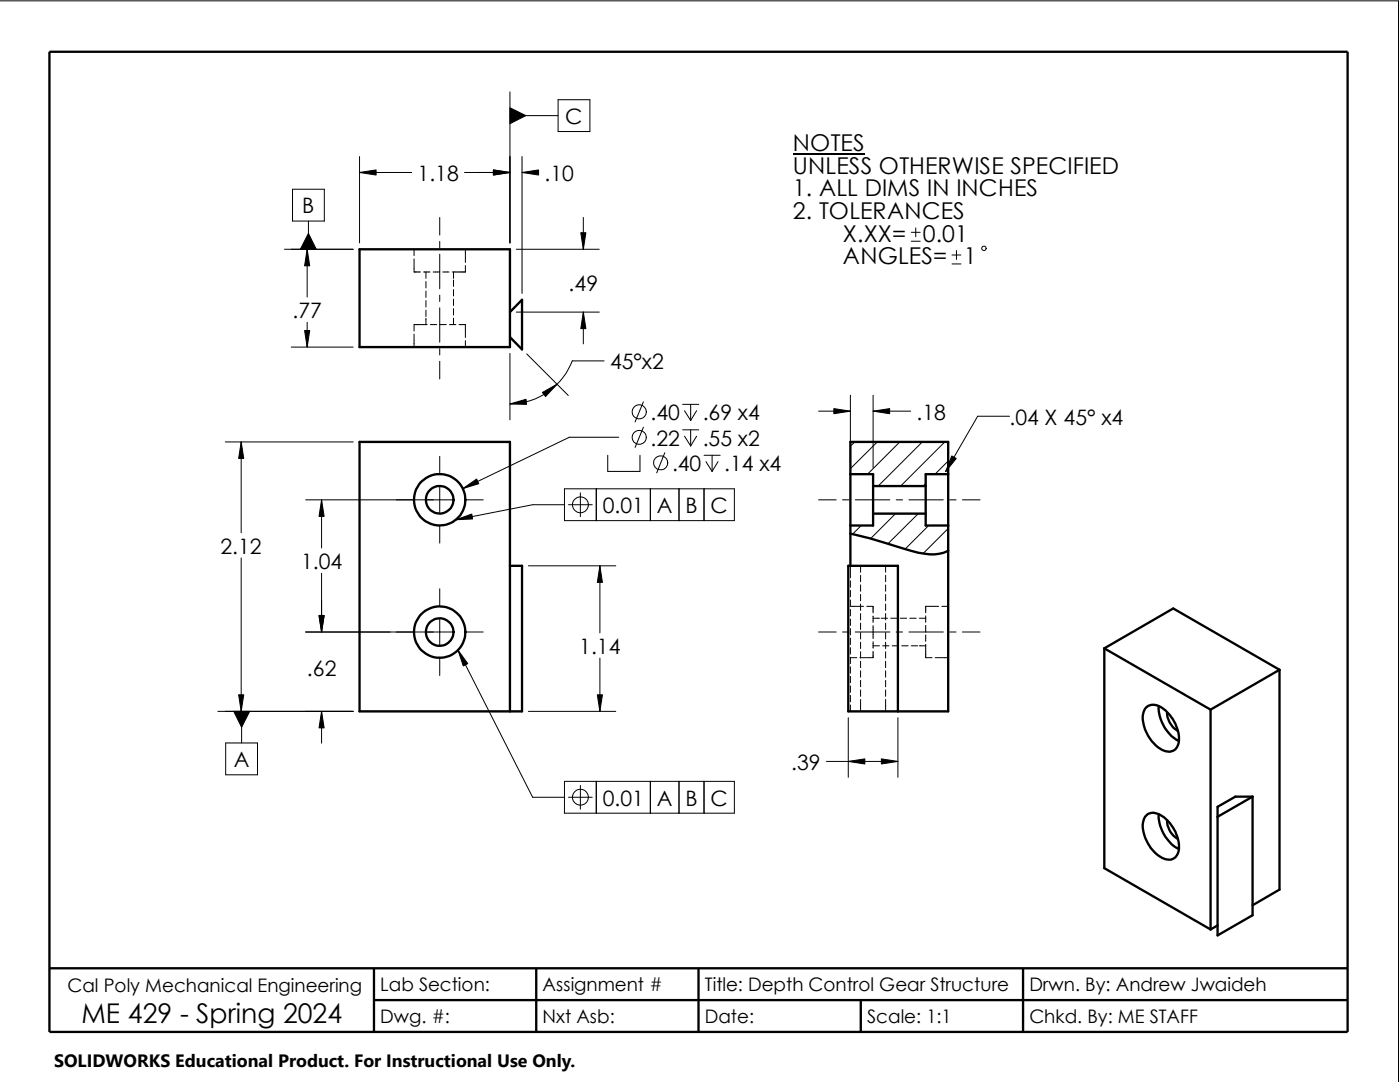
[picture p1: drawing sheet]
<svg xmlns="http://www.w3.org/2000/svg" width="279mm" height="216mm" viewBox="0 0 279 216" stroke-linecap="round" stroke-linejoin="round" font-family="sans-serif">
<g fill="none" stroke="#000" stroke-width=".2">
<path d="M-.1 .2h279.2v215.7M101.8 18.3v30.2M111.4 19.9h6.3v6.3h-6.3zM58.4 37.8h6.3v6.3h-6.3zM71.8 34.4h10.4M71.8 31.2v17.3M92.7 34.4h9.1M101.8 23.1h9.6M104.2 31.2v27.3M104.2 34.4h3.3M56.8 49.7h13.7M61.3 49.7v9.6"/>
<path d="M61.6 44.1v5.6M82.6 53v1.3h1.3M82.6 49.7v1.3M82.6 51.6v1.3M84.5 54.3h1.3M85 54.3v1.2M85 56.2v1.2M85 58.1v1.3M85 60v1.3M86.4 54.3h1.3M87.8 43.4v3.5M87.8 48.2v1.2"/>
<path d="M87.8 50.7v6.9M87.8 58.9v1.3M88.3 54.3h1.3M90.3 54.3h1.2M90.5 54.3v1.2M90.5 55.9v1.2M90.5 57.8v1.3M90.5 59.7v1.3M92.9 53v1.3h-1.3M92.9 49.7v1.3M92.9 51.1v1.3M103 49.7h16.6"/>
<path d="M104.2 59.8l-2.4 2.5M116.4 43.4v6.3M181.9 48.1h1.7M181.9 46.4h1.7M182.8 45.5v1.7M190 52.7h1.8M190 50.9h1.8M190.9 50v1.8M58.1 69.3h12.4M61.3 64.3v5M82.6 66.7v2.6M83.9 64.8h-1.3v1.2"/>
<path d="M84 64.8h1.3M85 61.9v1.3M85 63.5v1.3M85.9 64.8h1.3M87.8 61.4v6.9M87.8 69.6v1.2M87.8 72.1v3.5M87.8 64.8h1.3M89.7 64.8h1.3M90.5 61.6v1.3M90.5 63.5v1.3M91.6 64.8h1.3v2.6"/>
<path d="M92.9 68v1.3M101.8 70.5v13.3M103 62.3h16.6M105.1 70.6l8.3 8.3M116.4 62.3v6.3M120.6 72h-6.4a13.5 13.5 0 0 1-12.4 8.6M169.7 78.9v13.4M174.2 78.9v14.4M45 88.2h25.5M48.1 88.2v18.1M61 99.7h29.3M64.2 99.7v9.6"/>
<path d="M87.8 91.1v3.6M87.8 97.2v5.1M92.8 99.7h3.6M112.6 97.5h34v6.4h-34zM115.8 98.3v4.8M119 97.5v6.4M121.3 90.8v3.3h6.4v-3.3M123.5 87.2h-9.9l-21.2 10.3M128.4 80.2l-1.7 4M128.4 85.3l-1.7 4M129.8 97.5v6.4M132.7 90.3l-1.6 4.1"/>
<path d="M135.5 97.5v6.4M136.2 80.7h3.2M136.2 85.8h3.2M136.6 82l1.2 1.9M136.6 87l1.2 2M137.8 80.7v3.2M137.8 85.8v3.2M139 82l-1.2 1.9M139 87l-1.2 2M140.5 97.5v6.4M140.5 90.8h3.2M140.9 92.1l1.2 2"/>
<path d="M142.1 90.8v3.3M143.3 92.1l-1.2 2M163.4 99.7h3.5M163.4 82h6.3M168.1 99.7h1.3M170.6 88.2l-.9 .8M170.7 99.7h6.9M174.2 82h7.5M175.1 88.2l-5.4 5.3M178.9 99.7h1.2M179.6 88.2l-6.5 6.4M181.4 99.7h6.9"/>
<path d="M184.1 88.2l-8.8 8.8M184.7 96.5l-.5 .5M188.6 88.2l-8.9 8.8M189.2 92l-2.6 2.6M189.5 99.7h1.3M192.1 99.7h3.5M201.5 83.1h-6.4l-6.4 11M48.1 111.3v30.6M64.2 114.4v11.7M87.8 104.8v3.6M87.8 117.5v3.5M105.5 112.9h17.4"/>
<path d="M112.6 100.7h-6.3l-15.3 3M113.5 100.7h4.7M119.7 112.9v13.4M169.7 112.9v2.4M169.7 115.9v1.3M169.7 117.8v1.3M169.7 119.7v1.3h1.3M171.7 112.9v1.3M171.7 114.8v1.3M171.7 116.7v1.3M171.7 118.6v1.3M171.9 104.9l-1.8 1.7"/>
<path d="M174.2 102.5h.1M176.7 112.9v1.3M176.7 114.8v1.3M176.7 116.7v1.3M176.7 118.6v1.3M178.7 102.5l-5 5M183.3 102.5l-6.1 6M185.3 104.9l-4.7 4.7M189.2 105.5l-5 4.9M61 126.1h29.3M87.8 123.6v5.1M87.8 131.2v3.6"/>
<path d="M91.4 129.7l14.9 29.4h6.3M92.8 126.1h3.6M119.7 131.3v10.6M163.4 126.1h3.5M168.1 126.1h1.3M169.7 121.6v1.3M169.7 123.5v1.3M169.7 125.4v1.3M169.7 127.3v1.3M169.7 129.2v1.3M169.7 131.1v1.3M169.7 133.1v1.2"/>
<path d="M169.7 135v1.2M169.7 136.9v1.2M169.7 138.8v1.2M169.7 131.2h1.3M170.7 126.1h6.9M171.1 121h1.2M171.6 131.2h1.3M171.7 120.5v1.3M171.7 122.4v1.3M171.7 124.3v1.3M171.7 126.2v1.3M171.7 128.1v1.3"/>
<path d="M171.7 130v1.3M171.7 132v1.2M171.7 133.9v1.2M171.7 135.8v1.2M171.7 137.7v1.2M171.7 139.6v2.3M173 121h1.2M174.2 121v1.3M174.2 122.9v1.3M174.2 124.8v2.6M174.2 128.1v1.2M174.2 130v1.2h-1.2"/>
<path d="M174.2 123.4h1.3M174.2 128.9h1.3M175.9 123.4h1.2M176.1 128.9h1.3M176.7 120.5v1.3M176.7 122.4v1.3M176.7 124.3v1.3M176.7 126.2v1.3M176.7 128.1v1.3M176.7 130v1.3M176.7 132v1.2M176.7 133.9v1.2"/>
<path d="M176.7 135.8v1.2M176.7 137.7v1.2M176.7 139.6v2.3M177.8 123.4h1.2M178.1 128.9h1.2M178.9 126.1h1.2M179.7 123.4h1.2M180 128.9h1.2M181.4 126.1h6.9M181.6 123.4h1.2M181.9 128.9h1.2M183.5 123.4h1.2"/>
<path d="M183.5 128.9h1.2M184.7 122.9v1.3M184.7 124.8v1.3M184.7 126.7v1.3M184.7 128.6v1.3M184.7 130v1.2h1.3M186.6 131.2h2.6M187.3 121h-2.6v1.3M188 121h1.2M189.5 126.1h1.3M192.1 126.1h3.5M43.5 141.9h27"/>
<path d="M45 148.3h6.4v6.3h-6.4zM48.2 141.9v6.4M64.2 141.9v6.4M105.5 141.9h17.4M112.6 155.9h34v6.4h-34zM113.5 159.1h4.7M115.8 156.7v4.8M119 155.9v6.4M129.8 155.9v6.4M135.5 155.9v6.4M140.5 155.9v6.4M164.9 151.9h14.3"/>
<path d="M169.3 143.2v11.9M169.7 140.7v1.2M179.2 143.2v11.9"/>
<circle cx="196.4" cy="49.6" r=".44"/>
<circle cx="127.6" cy="82.2" r="1.41"/>
<circle cx="127.6" cy="87.3" r="1.4"/>
<circle cx="131.9" cy="92.4" r="1.41"/>
<circle cx="115.8" cy="100.7" r="1.59"/>
<circle cx="115.8" cy="159.1" r="1.59"/>
</g>
<g fill="none" stroke="#000" stroke-width=".47">
<path d="M9.9 10.3h259v195.6h-259zM71.8 49.7h30v19.6h-30zM101.8 62.3l2.4-2.5v9.9l-2.4-2.4M169.7 94.6v-6.4h19.5v6.4M169.7 94.6h4.5v2.4M169.7 94.6v10.3M174.2 97v5.5M174.2 97h10.5M184.7 97v5.5M189.2 94.6h-4.5v2.4M189.2 94.6v10.3M101.8 112.9h2.4v29h-32.4v-53.7h30v53.7"/>
<path d="M169.7 104.9v8M169.7 106.5l3.8 .9 6.8 2.1a15.3 15.3 0 0 0 7.2 1l1.7-.6M174.2 102.5v2.4h-4.5M174.2 102.5h10.5M184.7 102.5v2.4h4.5M189.2 104.9v37h-19.9v-29h9.9v29M220.4 129.4l21.2 12.2M220.4 129.4l13.7-8 21.3 12.2M220.4 129.4v43.8l21.2 12.3M255.4 133.6l-13.8 8M255.4 133.6v43.9l-5.4 3.1M228.7 141.2a2.6 2.6 0 0 1 3.6 .3 7.6 7.6 0 0 1 2.9 7 2.16 2.16 0 0 1-3.6 .9 7.9 7.9 0 0 1-3.5-6.7l.3-1z"/>
<path d="M231.3 140.9a7.7 7.7 0 0 0 4 7M232.9 142.1a4.3 4.3 0 0 0 2.2 3.7M241.6 141.6v43.9M250 159l-7 4M228.5 163a2.31 2.31 0 0 1 3.4-.1 7.4 7.4 0 0 1 3.3 7.2 2.07 2.07 0 0 1-3.3 1.1 7.8 7.8 0 0 1-3.8-7zM231.3 162.5a7.7 7.7 0 0 0 4 6.9M232.9 163.7a4.3 4.3 0 0 0 2.2 3.7M243 161l3.5-2h3.5v23.6l-7 4zM9.9 193.2h259M74.6 193.2v12.7M74.6 199.6h194.3M107 193.2v12.7"/>
<path d="M139.4 193.2v12.7M171.8 199.6v6.3M204.2 193.2v12.7M243 184.7l-1.4 .8"/>
<circle cx="87.8" cy="99.7" r="5.1"/>
<circle cx="87.8" cy="99.7" r="2.75"/>
<circle cx="87.8" cy="126.1" r="2.75"/>
<circle cx="87.8" cy="126.1" r="5.1"/>
</g>
<g fill="#000" stroke="#000" stroke-width=".2">
<path d="M71.8 34.4l3.3-.5v1zM98.5 33.9l3.3 .5-3.3 .5zM101.8 21.5l3.1 1.6-3.1 1.6zM104.2 34.4l3.3-.5v1zM61.3 49.7l.5 3.3h-1zM61.6 46.6l1.5 3.1h-3.2zM115.9 46.4h1l-.5 3.3zM60.8 66h1l-.5 3.3zM108.2 78.3l3-1.6-2.3 2.4zM116.4 62.3l.5 3.3h-1zM48.1 88.2l.5 3.3h-1zM64.2 99.7l.5 3.3h-1z"/>
<path d="M92.4 97.5l2.7-1.9 .4 .9zM101.8 80.6l3.2-.9 .1 1zM166.4 81.5l3.3 .5-3.3 .5zM174.2 82l3.3-.5v1zM189.9 91l.9 .5-2.1 2.6zM91 103.7l3.1-1.1 .2 .9zM119.7 112.9l.5 3.3h-1zM63.7 122.8h1l-.5 3.3zM91.4 129.7l1.9 2.7-.8 .5zM47.6 138.6h1l-.5 3.3zM46.7 141.9h3.1l-1.6 3.2zM64.2 141.9l.5 3.3h-1z"/>
<path d="M119.2 138.6h1l-.5 3.3zM169.3 151.9l3.3-.5v1zM175.9 151.4l3.3 .5-3.3 .5z"/>
</g>
<path d="M158.2 30.6h14.4" fill="none" stroke="#000" stroke-width=".25"/>
<path d="M10.8 209.2h104.1v6.7h-104.1z" fill="#fff"/>
<text font-size="5.4" x="16.3" y="204">ME 429 - Spring 2024</text>
<g font-size="4.6">
<text x="158.2" y="30.1">NOTES</text>
<text x="158.2" y="34.6">UNLESS OTHERWISE SPECIFIED</text>
<text x="158.2" y="39.2">1. ALL DIMS IN INCHES</text>
<text x="158.2" y="43.7">2. TOLERANCES</text>
<text x="168.2" y="48.2">X.XX=</text>
<text x="168.2" y="52.7">ANGLES=</text>
<text x="184.2" y="48.2">0.01</text>
<text x="192.3" y="52.7">1</text>
</g>
<g font-size="4.2">
<text x="112.8" y="24.8">C</text>
<text x="83.3" y="36.1">1.18</text>
<text x="108.7" y="36.1">.10</text>
<text x="60.3" y="42.6">B</text>
<text x="113.5" y="58">.49</text>
<text x="58.4" y="63.5">.77</text>
<text x="121.7" y="73.7">45°x2</text>
<text x="129.8" y="83.8">.40</text>
<text x="140.3" y="83.8">.69 x4</text>
<text x="182.9" y="83.7">.18</text>
<text x="129.8" y="88.9">.22</text>
<text x="140.3" y="88.9">.55 x2</text>
<text x="201.5" y="84.8">.04 X 45° x4</text>
<text x="134.1" y="94">.40</text>
<text x="144.5" y="94">.14 x4</text>
<text x="120.3" y="102.4">0.01</text>
<text x="131.1" y="102.4">A</text>
<text x="136.8" y="102.4">B</text>
<text x="141.8" y="102.4">C</text>
<text x="44" y="110.5">2.12</text>
<text x="60.1" y="113.5">1.04</text>
<text x="115.6" y="130.5">1.14</text>
<text x="61.2" y="134.9">.62</text>
<text x="46.7" y="153.1">A</text>
<text x="157.9" y="153.6">.39</text>
<text x="120.3" y="160.7">0.01</text>
<text x="131.1" y="160.7">A</text>
<text x="136.8" y="160.7">B</text>
<text x="141.8" y="160.7">C</text>
</g>
<g font-size="3.7">
<text x="13.5" y="197.9">Cal Poly Mechanical Engineering</text>
<text x="75.9" y="197.8">Lab Section:</text>
<text x="108.3" y="197.8">Assignment #</text>
<text x="140.7" y="197.8">Title: Depth Control Gear Structure</text>
<text x="205.4" y="197.8">Drwn. By: Andrew Jwaideh</text>
<text x="75.9" y="204.2">Dwg. #:</text>
<text x="108.3" y="204.2">Nxt Asb:</text>
<text x="140.7" y="204.2">Date:</text>
<text x="173.1" y="204.2">Scale: 1:1</text>
<text x="205.5" y="204.2">Chkd. By: ME STAFF</text>
</g>
<text font-size="3.6" x="10.8" y="213">SOLIDWORKS Educational Product. For Instructional Use Only.</text>
</svg>
